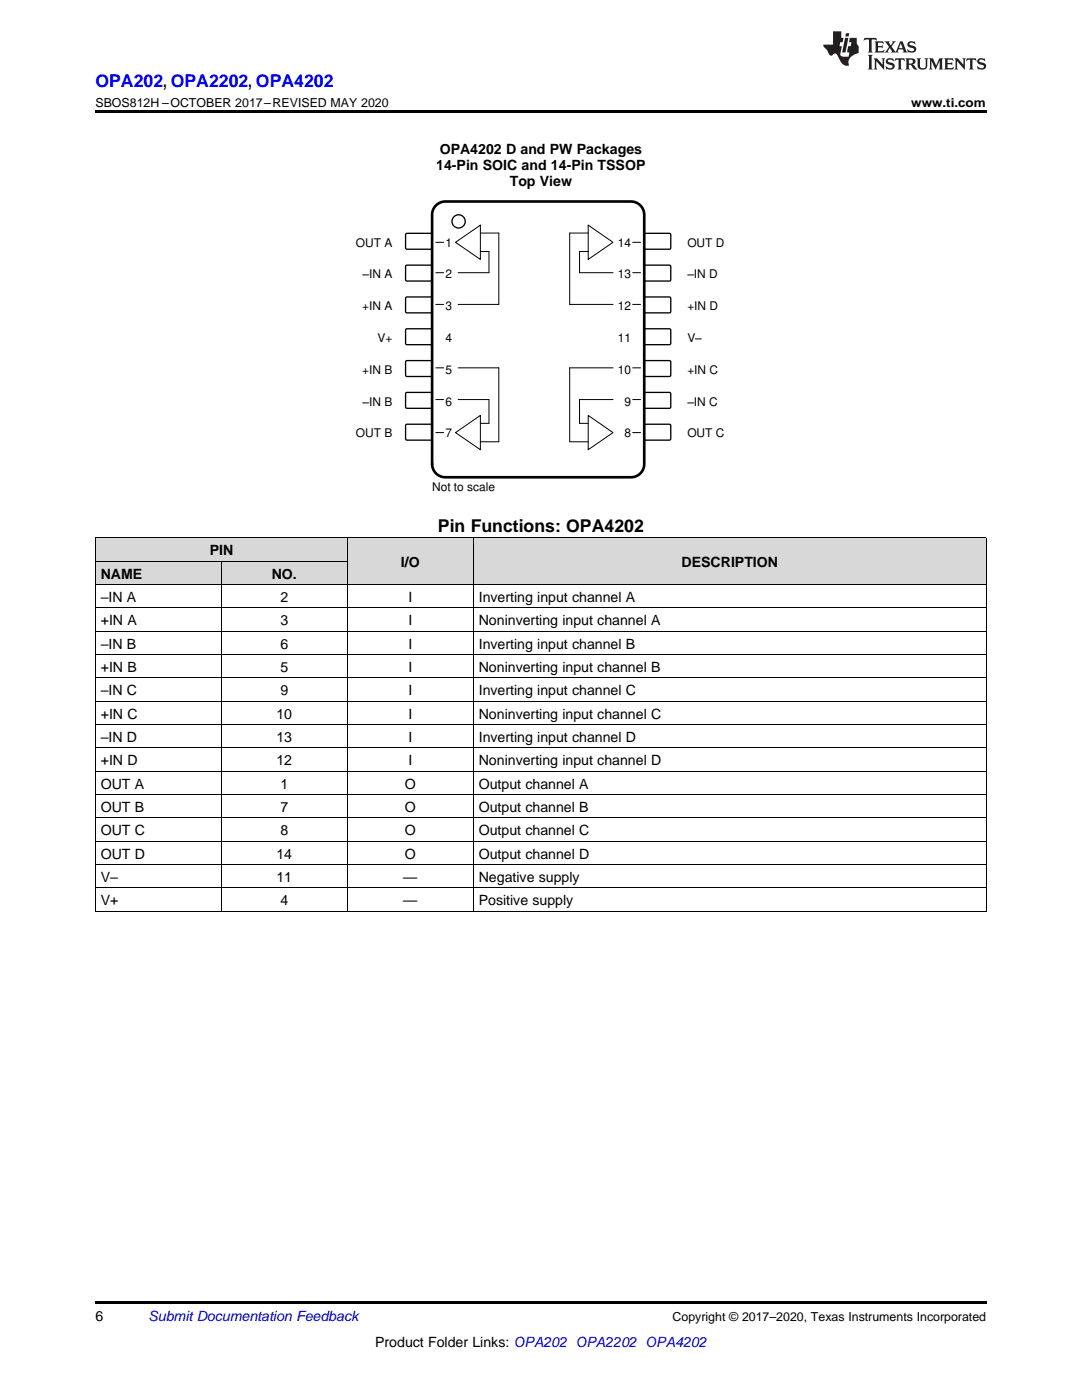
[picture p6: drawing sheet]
<svg xmlns="http://www.w3.org/2000/svg" width="216mm" height="279mm" viewBox="0 0 216 279" stroke-linecap="round" stroke-linejoin="round" font-family="sans-serif">
<g fill="#d8d8d8">
<path d="M69.3 107.4h25.2v9.3h-25.2z"/>
<path d="M94.5 107.4h102.3v9.3h-102.3z"/>
<path d="M19 112.1h25.2v4.6h-25.2z"/>
<path d="M44.2 112.1h25.1v4.6h-25.1z"/>
<path d="M19 107.4h25.2v4.7h-25.2z"/>
<path d="M44.2 107.4h25.1v4.7h-25.1z"/>
</g>
<path d="M19 181.9h.2zM69.2 181.9h.1zM94.4 181.9h.1zM196.7 181.9h.1zM19 259.7h177.8v.5h-177.8z" fill="#000"/>
<g fill="none" stroke="#000" stroke-width=".2">
<path d="M87 54.4h1.5M87 48.4h1.5M90.9 48.4l5-3.5v6.9zM95.9 46.5h3.6v14.3h-8.1M95.9 50.2h1.7v4.2h-6.2M117.4 44.9l4.9 3.5-4.9 3.4zM117.4 46.5h-3.7v14.3h8.6M117.4 50.2h-1.8v4.2h6.7M126.2 54.4h1.6M126.2 48.4h1.6M87 60.8h1.5M87 73.4h1.5"/>
<path d="M87 79.7h1.5M91.4 73.4h8.1v14.8h-3.6M91.4 79.7h6.2v4.8h-1.7M122.3 73.4h-8.6v14.8h3.7M122.3 79.7h-6.7v4.8h1.8M126.2 60.8h1.6M126.2 73.4h1.6M126.2 79.7h1.6M87 86.3h1.5M90.9 86.3l5-3.4v6.8zM117.4 82.9l4.9 3.4-4.9 3.4zM126.2 86.3h1.6"/>
<path d="M19 116.7h177.8M19 112h50.3M19 107.4h177.8M19.1 107.4v74.5M44.1 112v69.9M69.3 107.4v74.5M94.4 107.4v74.5M196.8 107.4v74.5M19 140h177.8M19 135.3h177.8M19 130.7h177.8M19 126h177.8"/>
<path d="M19 121.3h177.8M19 158.6h177.8M19 153.9h177.8M19 149.3h177.8M19 144.6h177.8M19 177.2h177.8M19 172.6h177.8M19 167.9h177.8M19 163.2h177.8M19 181.9h177.8"/>
</g>
<path d="M81.1 46.6h5l.1 .2v2.8l-.2 .1h-4.9l-.2-.2v-2.7z" fill-rule="evenodd" fill="#fff"/>
<path d="M81.1 46.6h5l.1 .2v2.8l-.2 .1h-4.9l-.2-.2v-2.7z" fill="none" stroke="#000" stroke-width=".26"/>
<path d="M128.6 46.7l.2-.1h4.9l.1 .2v2.8l-.2 .1h-4.9l-.1-.2z" fill-rule="evenodd" fill="#fff"/>
<path d="M128.6 46.7l.2-.1h4.9l.1 .2v2.8l-.2 .1h-4.9l-.1-.2z" fill="none" stroke="#000" stroke-width=".26"/>
<path d="M81.1 53h5l.1 .2v2.8l-.2 .1h-4.9l-.2-.3v-2.6z" fill-rule="evenodd" fill="#fff"/>
<path d="M81.1 53h5l.1 .2v2.8l-.2 .1h-4.9l-.2-.3v-2.6z" fill="none" stroke="#000" stroke-width=".26"/>
<path d="M128.6 53l.2-.1 4.9 .1 .1 .2v2.8l-.2 .1h-4.9l-.1-.3z" fill-rule="evenodd" fill="#fff"/>
<path d="M128.6 53l.2-.1 4.9 .1 .1 .2v2.8l-.2 .1h-4.9l-.1-.3z" fill="none" stroke="#000" stroke-width=".26"/>
<path d="M81.1 59.3h5l.1 .2v2.8l-.2 .1h-4.9l-.2-.2v-2.7z" fill-rule="evenodd" fill="#fff"/>
<path d="M81.1 59.3h5l.1 .2v2.8l-.2 .1h-4.9l-.2-.2v-2.7z" fill="none" stroke="#000" stroke-width=".26"/>
<path d="M128.6 59.4l.2-.1h4.9l.1 .2v2.8l-.2 .1h-4.9l-.1-.2z" fill-rule="evenodd" fill="#fff"/>
<path d="M128.6 59.4l.2-.1h4.9l.1 .2v2.8l-.2 .1h-4.9l-.1-.2z" fill="none" stroke="#000" stroke-width=".26"/>
<path d="M81.1 65.7h5l.1 .2v2.8l-.2 .1h-4.9l-.2-.3v-2.6z" fill-rule="evenodd" fill="#fff"/>
<path d="M81.1 65.7h5l.1 .2v2.8l-.2 .1h-4.9l-.2-.3v-2.6z" fill="none" stroke="#000" stroke-width=".26"/>
<path d="M128.6 65.7l.2-.1 4.9 .1 .1 .2v2.8l-.2 .1h-4.9l-.1-.3z" fill-rule="evenodd" fill="#fff"/>
<path d="M128.6 65.7l.2-.1 4.9 .1 .1 .2v2.8l-.2 .1h-4.9l-.1-.3z" fill="none" stroke="#000" stroke-width=".26"/>
<path d="M81.1 72h5l.1 .2v2.8l-.2 .1h-4.9l-.2-.2v-2.7z" fill-rule="evenodd" fill="#fff"/>
<path d="M81.1 72h5l.1 .2v2.8l-.2 .1h-4.9l-.2-.2v-2.7z" fill="none" stroke="#000" stroke-width=".26"/>
<path d="M128.6 72.1l.2-.1h4.9l.1 .2v2.8l-.2 .1h-4.9l-.1-.2z" fill-rule="evenodd" fill="#fff"/>
<path d="M128.6 72.1l.2-.1h4.9l.1 .2v2.8l-.2 .1h-4.9l-.1-.2z" fill="none" stroke="#000" stroke-width=".26"/>
<path d="M81.1 78.4h5l.1 .2v2.8l-.2 .1h-4.9l-.2-.3v-2.6z" fill-rule="evenodd" fill="#fff"/>
<path d="M81.1 78.4h5l.1 .2v2.8l-.2 .1h-4.9l-.2-.3v-2.6z" fill="none" stroke="#000" stroke-width=".26"/>
<path d="M128.6 78.4l.2-.1 4.9 .1 .1 .2v2.8l-.2 .1h-4.9l-.1-.3z" fill-rule="evenodd" fill="#fff"/>
<path d="M128.6 78.4l.2-.1 4.9 .1 .1 .2v2.8l-.2 .1h-4.9l-.1-.3z" fill="none" stroke="#000" stroke-width=".26"/>
<path d="M81.1 84.7h5l.1 .2v2.8l-.2 .1h-4.9l-.2-.2v-2.7z" fill-rule="evenodd" fill="#fff"/>
<path d="M81.1 84.7h5l.1 .2v2.8l-.2 .1h-4.9l-.2-.2v-2.7z" fill="none" stroke="#000" stroke-width=".26"/>
<path d="M128.6 84.8l.2-.1h4.9l.1 .2v2.8l-.2 .1h-4.9l-.1-.2z" fill-rule="evenodd" fill="#fff"/>
<g fill="none" stroke="#000" stroke-width=".26">
<path d="M128.6 84.8l.2-.1h4.9l.1 .2v2.8l-.2 .1h-4.9l-.1-.2z"/>
<circle cx="91.5" cy="44.2" r="1.32"/>
</g>
<path d="M87.2 40.8l1.1-.5 .6-.1h37a2.65 2.65 0 0 1 2.7 2.7v49.7a2.65 2.65 0 0 1-2.7 2.6h-37a2.65 2.65 0 0 1-2.7-2.6v-49.7a2.64 2.64 0 0 1 1-2.1z" fill="none" stroke="#000" stroke-width=".53"/>
<path d="M19 22h177.8v.5h-177.8z" fill="#000"/>
<g fill="#231f20">
<path d="M172.5 7.6l-.1 .5 .4-.2h.6v.1v2.1l-.2 .4h.9l-.2-.4v-2.1l.1-.1h.5l.5 .2-.2-.5zM174.5 8.3l.2 .3v1.5l-.2 .4h1.8l.2-.6a1.04 1.04 0 0 1-1.3 .2v-.7h.6l.3 .2v-.6l-.3 .2h-.6v-.6l.8-.1 .4 .3-.2-.5zM176.5 8.3l.9 1.1-.9 1.1h.8l-.2-.2 .4-.7 .5 .7-.2 .2h1.5l-.2-.2 .2-.4h.9l.1 .4-.2 .2h1l-.3-.3-.7-1.9h-.5l-.9 2-.8-1 .9-1h-.8l.1 .3-.4 .5-.3-.6 .1-.2zM179.7 8.6l.4 1h-.7zM181.3 8.4a.63 .63 0 0 0-.2 .7 .63 .63 0 0 0 .6 .4l.6 .2 .1 .2a.75 .75 0 0 1-.7 .4 .75 .75 0 0 1-.6-.5l.1 .7 .1-.1a1.11 1.11 0 0 0 1.5-.6 1.13 1.13 0 0 0-1.2-.8l-.1-.4a1.04 1.04 0 0 1 1.2 .2l-.2-.5-.2 .1-.4-.2zM173.2 10.9l.2 .4v2.2l-.2 .4h1l-.3-.4v-2.2l.3-.4zM174.3 11.6l.3 .4v1.5l-.3 .4h.8l-.2-.4v-1.3l1.5 1.7v-1.9l.2-.4h-.7l.2 .4v.9l-1.1-1.3zM177 11.8a.62 .62 0 0 0-.2 .7 .62 .62 0 0 0 .6 .4l.6 .1 .1 .3a.76 .76 0 0 1-.7 .3 .76 .76 0 0 1-.7-.4l.2 .7 .1-.1a1.11 1.11 0 0 0 1.5-.6 1.13 1.13 0 0 0-1.2-.8l-.1-.4a1.04 1.04 0 0 1 1.2 .2l-.2-.6-.2 .1-.5-.1zM178.7 11.6l-.2 .6a.61 .61 0 0 1 .8-.3v1.6l-.2 .4h.9l-.2-.4v-1.6a.63 .63 0 0 1 .7 .3l-.1-.6zM180.6 11.6l.3 .4v1.5l-.3 .4h1l-.2-.2-.1-.8 .6 .2a.76 .76 0 0 0 1.2 .7l-1-1a.58 .58 0 0 0 .6-.5 .58 .58 0 0 0-.5-.6zM181.4 11.9h.1a.45 .45 0 0 1 .5 .1 .45 .45 0 0 1 .1 .5l-.8 .2zM182.9 11.6l.2 .2a2.17 2.17 0 0 0 .3 1.9 .99 .99 0 0 0 1.6-.6v-1.1l.2-.4h-.7l.2 .2a1.92 1.92 0 0 1-.2 1.8 .6 .6 0 0 1-.9-.5v-1.1l.2-.4zM185.4 11.6l.2 .4v1.5l-.2 .4h.7l-.2-.4v-1.4l.8 1.8 .8-1.8v1.4l-.2 .4h.9l-.2-.4v-1.5l.2-.4h-.8l-.6 1.5-.6-1.5zM188.4 11.6l.2 .4v1.5l-.2 .4h1.8l.1-.6a1.04 1.04 0 0 1-1.2 .1v-.6h.5l.4 .2v-.6l-.4 .2h-.5v-.7h.8l.3 .3-.1-.6zM190.5 11.6l.2 .4v1.5l-.2 .4h.7l-.2-.4v-1.3l1.5 1.7v-1.9l.2-.4h-.7l.2 .4v.9l-1.1-1.3zM192.9 11.6l-.1 .6a.61 .61 0 0 1 .7-.3l.1 1.6-.3 .4h1l-.3-.4 .1-1.6a.63 .63 0 0 1 .7 .3l-.1-.6zM195.2 11.8a.62 .62 0 0 0-.2 .7 .62 .62 0 0 0 .6 .4l.6 .1 .1 .3a.76 .76 0 0 1-.7 .3 .76 .76 0 0 1-.6-.4l.1 .7 .1-.1a1.11 1.11 0 0 0 1.6-.6 1.13 1.13 0 0 0-1.3-.8l-.1-.4a1.04 1.04 0 0 1 1.2 .2l-.1-.6-.2 .1-.5-.1z"/>
<path d="M166.2 6.3v2.6h-1.9v.4l.8 .9a.91 .91 0 0 0 1 .8 .56 .56 0 0 1 .5-.3 .56 .56 0 0 1 .5 .3l.4 .8a1.53 1.53 0 0 0 1.9 1.2 1.54 1.54 0 0 1 1-2.1l.9-.3v-1.4a1.52 1.52 0 0 1-.4-1.6h-1.3l-.2 .8h.5l-.2 .8h-.5l-.1 1v.2l.4 .1-.2 .8a1.93 1.93 0 0 1-1.6-.3l.3-1.8h-.5l.2-.8h.4l.2-.8h-.4v-1.3zM168.6 7.6l-.6 2.9h.7l.6-2.9zM168.8 6.6l-.1 .7h.6l.2-.7z"/>
</g>
<text font-size="3.5" fill="#00f" x="19" y="17.3">OPA202, OPA2202, OPA4202</text>
<text font-size="3.5" x="87.4" y="106.2">Pin Functions: OPA4202</text>
<g font-size="2.8">
<text x="87" y="33.9">14-Pin SOIC and 14-Pin TSSOP</text>
<text x="87.7" y="30.7">OPA4202 D and PW Packages</text>
<text x="101.7" y="37">Top View</text>
<text x="41.8" y="110.8">PIN</text>
<text x="80" y="113.1">I/O</text>
<text x="136" y="113.1">DESCRIPTION</text>
<text x="20.1" y="115.5">NAME</text>
<text x="54.2" y="115.5">NO.</text>
<text x="20.1" y="120.1">–IN A</text>
<text x="20.1" y="124.8">+IN A</text>
<text x="56" y="120.1">2</text>
<text x="56" y="124.8">3</text>
<text x="81.5" y="120.1">I</text>
<text x="81.5" y="124.8">I</text>
<text x="95.5" y="120.1">Inverting input channel A</text>
<text x="95.5" y="124.8">Noninverting input channel A</text>
<text x="20.1" y="129.4">–IN B</text>
<text x="56" y="129.4">6</text>
<text x="81.5" y="129.4">I</text>
<text x="95.5" y="129.4">Inverting input channel B</text>
<text x="20.1" y="134.1">+IN B</text>
<text x="56" y="134.1">5</text>
<text x="81.5" y="134.1">I</text>
<text x="95.5" y="134.1">Noninverting input channel B</text>
<text x="20.1" y="138.7">–IN C</text>
<text x="20.1" y="143.4">+IN C</text>
<text x="55.1" y="143.4">10</text>
<text x="56" y="138.7">9</text>
<text x="81.5" y="138.7">I</text>
<text x="81.5" y="143.4">I</text>
<text x="95.5" y="138.7">Inverting input channel C</text>
<text x="95.5" y="143.4">Noninverting input channel C</text>
<text x="20.1" y="148.1">–IN D</text>
<text x="55.1" y="148.1">13</text>
<text x="81.5" y="148.1">I</text>
<text x="95.5" y="148.1">Inverting input channel D</text>
<text x="20.1" y="152.7">+IN D</text>
<text x="55.1" y="152.7">12</text>
<text x="81.5" y="152.7">I</text>
<text x="95.5" y="152.7">Noninverting input channel D</text>
<text x="20.1" y="157.4">OUT A</text>
<text x="56" y="157.4">1</text>
<text x="80.8" y="157.4">O</text>
<text x="95.5" y="157.4">Output channel A</text>
<text x="20.1" y="162">OUT B</text>
<text x="20.1" y="166.7">OUT C</text>
<text x="56" y="162">7</text>
<text x="56" y="166.7">8</text>
<text x="80.8" y="162">O</text>
<text x="80.8" y="166.7">O</text>
<text x="95.5" y="162">Output channel B</text>
<text x="95.5" y="166.7">Output channel C</text>
<text x="20.1" y="171.3">OUT D</text>
<text x="55.1" y="171.3">14</text>
<text x="80.8" y="171.3">O</text>
<text x="95.5" y="171.3">Output channel D</text>
<text x="20.1" y="176">V–</text>
<text x="55.1" y="176">11</text>
<text x="80.5" y="176">—</text>
<text x="95.5" y="176">Negative supply</text>
<text x="20.1" y="180.7">V+</text>
<text x="56" y="180.7">4</text>
<text x="80.5" y="180.7">—</text>
<text x="95.5" y="180.7">Positive supply</text>
<text x="19" y="263.6">6</text>
<text x="74.9" y="268.9">Product Folder Links: OPA202 OPA2202 OPA4202</text>
</g>
<text font-size="2.8" fill="#0000c8" x="29.6" y="263.6">Submit Documentation Feedback</text>
<g font-size="2.5">
<text x="19" y="21.4">SBOS812H –OCTOBER 2017–REVISED MAY 2020</text>
<text x="181.8" y="21.4">www.ti.com</text>
<text x="134.2" y="263.6">Copyright © 2017–2020, Texas Instruments Incorporated</text>
</g>
<g font-size="2.4">
<text x="71" y="49.2">OUT A</text>
<text x="88.9" y="49.2">1</text>
<text x="123.3" y="49.2">14</text>
<text x="137.2" y="49.2">OUT D</text>
<text x="72.3" y="55.6">±IN A</text>
<text x="88.9" y="55.6">2</text>
<text x="123.3" y="55.6">13</text>
<text x="137.2" y="55.6">±IN D</text>
<text x="72.3" y="61.9">+IN A</text>
<text x="88.9" y="61.9">3</text>
<text x="123.3" y="61.9">12</text>
<text x="137.2" y="61.9">+IN D</text>
<text x="75.3" y="68.3">V+</text>
<text x="88.9" y="68.3">4</text>
<text x="123.3" y="68.3">11</text>
<text x="137.2" y="68.3">V±</text>
<text x="72.3" y="74.6">+IN B</text>
<text x="88.9" y="74.6">5</text>
<text x="123.3" y="74.6">10</text>
<text x="137.2" y="74.6">+IN C</text>
<text x="72.3" y="81">±IN B</text>
<text x="88.9" y="81">6</text>
<text x="124.6" y="81">9</text>
<text x="137.2" y="81">±IN C</text>
<text x="71" y="87.3">OUT B</text>
<text x="88.9" y="87.3">7</text>
<text x="124.6" y="87.3">8</text>
<text x="137.2" y="87.3">OUT C</text>
<text x="86.2" y="97.9">Not to scale</text>
</g>
</svg>
